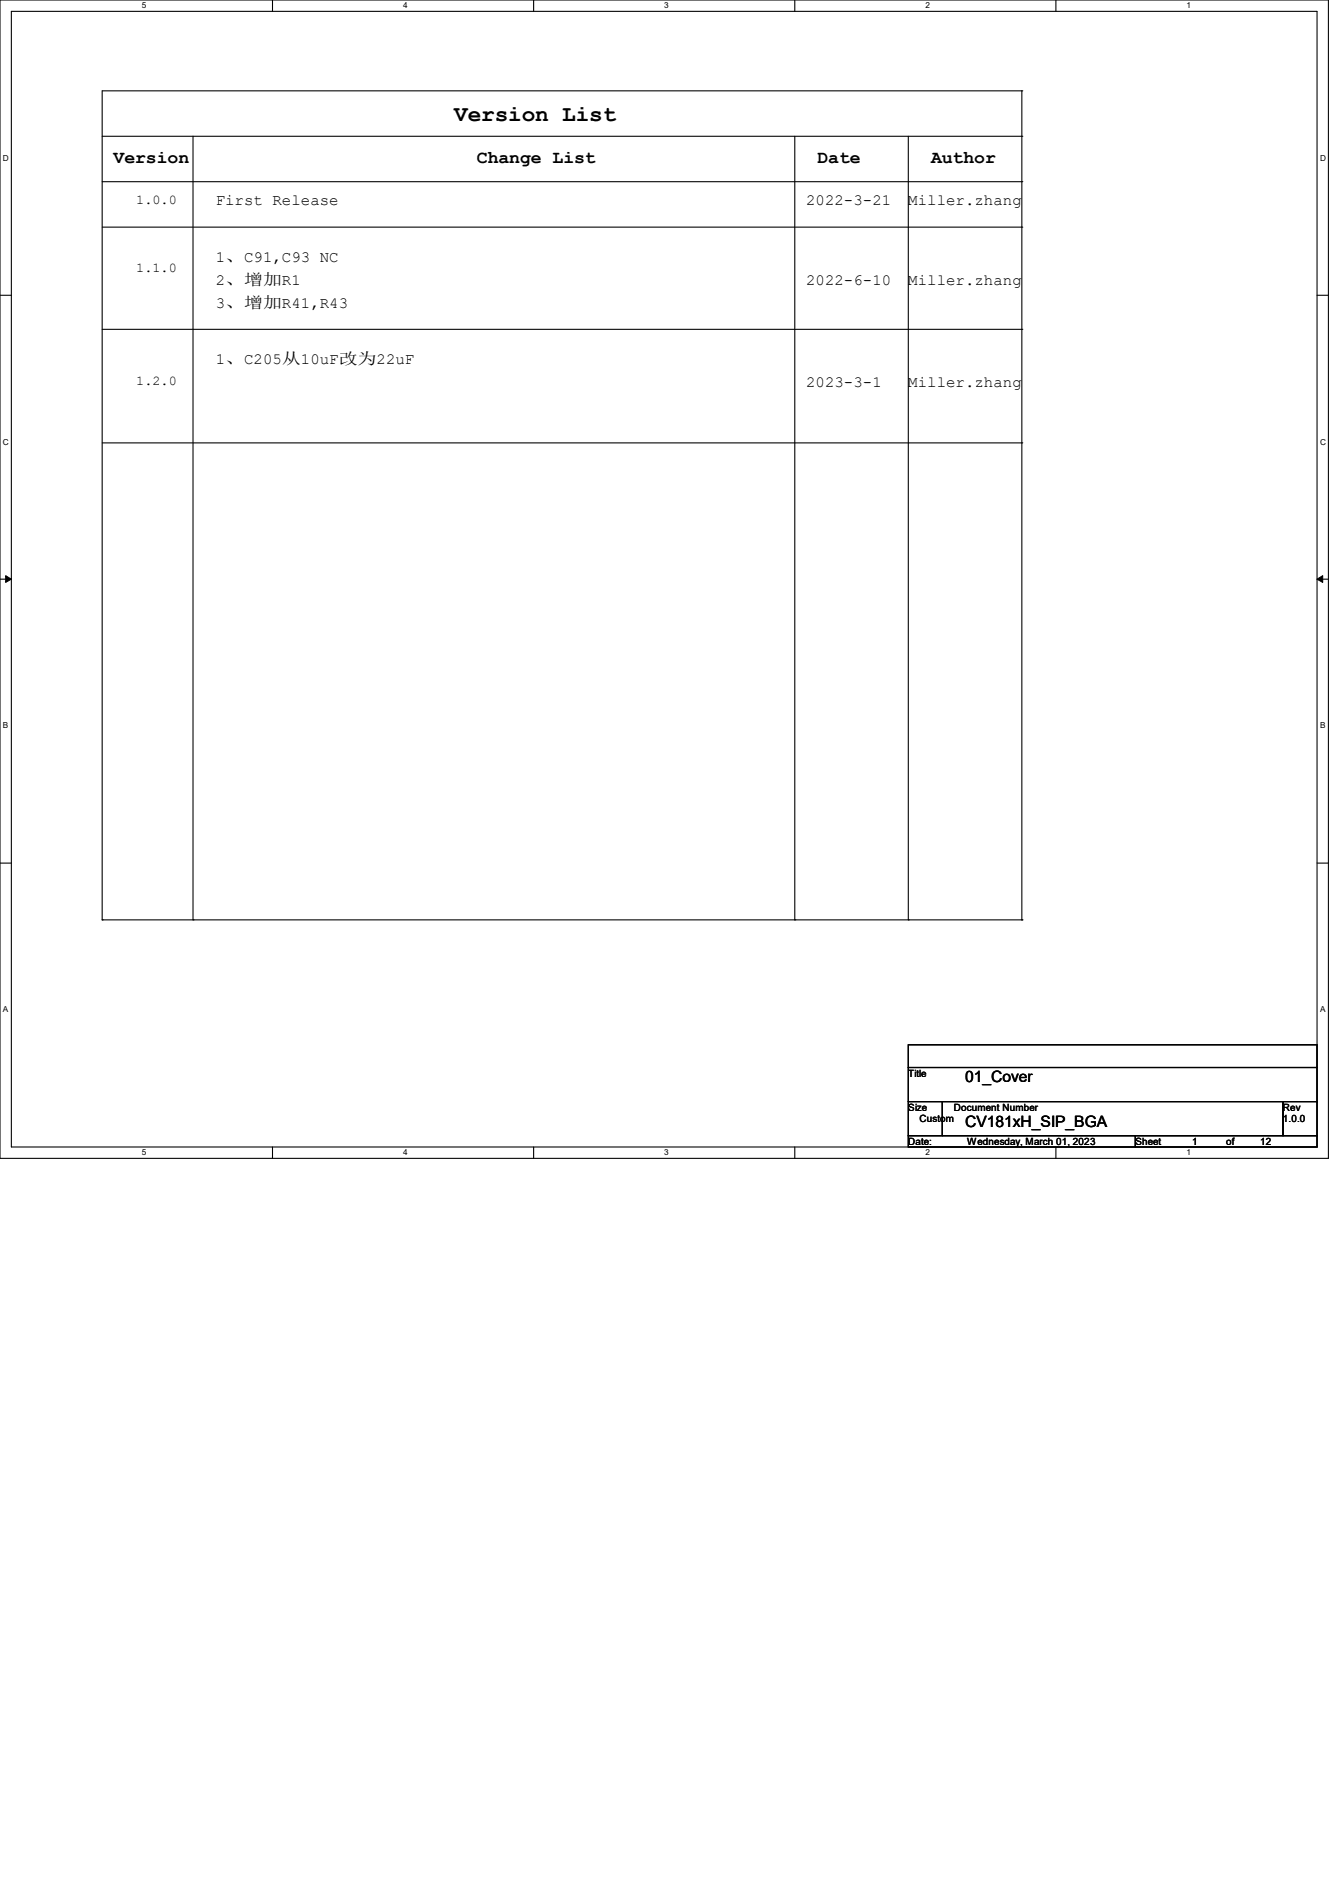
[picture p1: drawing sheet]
<svg xmlns="http://www.w3.org/2000/svg" width="210mm" height="297mm" viewBox="0 0 210 297" stroke-linecap="round" stroke-linejoin="round" font-family="sans-serif">
<g fill="none" stroke="#000" stroke-width=".17">
<path d="M0 0h208v181.4h-208zM1.8 1.8h204.4v177.8h-204.4zM42.7 0v1.8M83.6 0v1.8M124.5 0v1.8M160 14.2h.1M160 14.2h-144v129.8M160 14.2v129.8M165.4 0v1.8M16 21.3h144M16 28.4h144M16 35.6h144"/>
<path d="M30.2 21.3v122.7M124.5 21.3v122.7M142.2 21.3v122.7M160 21.3h.1M160 28.4h.1M160 35.6h.1M0 46.2h1.8M16 51.6h144M160 51.6h.1M206.2 46.2h1.8M16 69.3h144M160 69.3h.1"/>
<path d="M0 90.7h1.8M206.2 90.7h1.8M0 135.1h1.8M206.2 135.1h1.8M16 144h.1M16 144h144M30.2 144h.1M124.5 144h.1M142.2 144h.1M160 144h.1M42.7 179.6v1.8M83.6 179.6v1.8"/>
<path d="M124.5 179.6v1.8M142.2 172.5h5.4v5.3h-5.4zM142.2 177.8h35.6v1.8h-35.6zM142.2 163.6h64v3.5h-64zM142.2 167.1h64v5.4h-64zM147.6 172.5h53.3v5.3h-53.3zM165.4 179.6v1.8M177.8 177.8h28.4v1.8h-28.4zM200.9 172.5h5.3v5.3h-5.3z"/>
</g>
<path d="M.9 90.1l.9 .6-.9 .5zM206.2 90.7l.9-.6v1.1z" fill="#000"/>
<path d="M.9 90.1l.9 .6-.9 .5zM206.2 90.7l.9-.6v1.1z" fill="none" stroke="#000" stroke-width=".16"/>
<text font-size="3.6" x="71.1" y="18.9">Version List</text>
<g font-size="2.8">
<text x="17.8" y="25.5">Version</text>
<text x="74.7" y="25.5">Change List</text>
<text x="128" y="25.5">Date</text>
<text x="145.8" y="25.5">Author</text>
</g>
<g font-size="2.5">
<text x="33.8" y="32.2">First Release</text>
<text x="126.2" y="32.2">2022-3-21</text>
<text x="142.2" y="32.2">Miller.zhang</text>
<text x="33.8" y="41.1">1、C91,C93 NC</text>
<text x="33.8" y="44.6">2、增加R1</text>
<text x="126.2" y="44.6">2022-6-10</text>
<text x="142.2" y="44.6">Miller.zhang</text>
<text x="33.8" y="48.2">3、增加R41,R43</text>
<text x="33.8" y="57.1">1、C205从10uF改为22uF</text>
<text x="126.2" y="60.6">2023-3-1</text>
<text x="142.2" y="60.6">Miller.zhang</text>
<text x="151.1" y="169.4">01_Cover</text>
<text x="151.1" y="176.5">CV181xH_SIP_BGA</text>
</g>
<g font-size="2.1">
<text x="21.3" y="31.9">1.0.0</text>
<text x="21.3" y="42.5">1.1.0</text>
<text x="21.3" y="60.3">1.2.0</text>
</g>
<g font-size="1.6">
<text x="142.2" y="168.6">Title</text>
<text x="142.2" y="173.9">Size</text>
<text x="149.4" y="173.9">Document Number</text>
<text x="200.9" y="173.9">Rev</text>
<text x="142.2" y="179.2">Date:</text>
<text x="144" y="175.7">Custom</text>
<text x="151.5" y="179.2">Wednesday, March 01, 2023</text>
<text x="177.8" y="179.2">Sheet</text>
<text x="186.7" y="179.2">1</text>
<text x="192" y="179.2">of</text>
<text x="197.4" y="179.2">12</text>
<text x="200.9" y="175.7">1.0.0</text>
</g>
<g font-size="1.3">
<text x="22.2" y="1.3">5</text>
<text x="63.1" y="1.3">4</text>
<text x="104" y="1.3">3</text>
<text x="144.9" y="1.3">2</text>
<text x="185.8" y="1.3">1</text>
<text x=".5" y="25.1">D</text>
<text x="206.7" y="25.1">D</text>
<text x=".5" y="69.6">C</text>
<text x="206.7" y="69.6">C</text>
<text x=".5" y="114">B</text>
<text x="206.7" y="114">B</text>
<text x=".5" y="158.5">A</text>
<text x="206.7" y="158.5">A</text>
<text x="22.2" y="180.9">5</text>
<text x="63.1" y="180.9">4</text>
<text x="104" y="180.9">3</text>
<text x="144.9" y="180.9">2</text>
<text x="185.8" y="180.9">1</text>
</g>
</svg>
